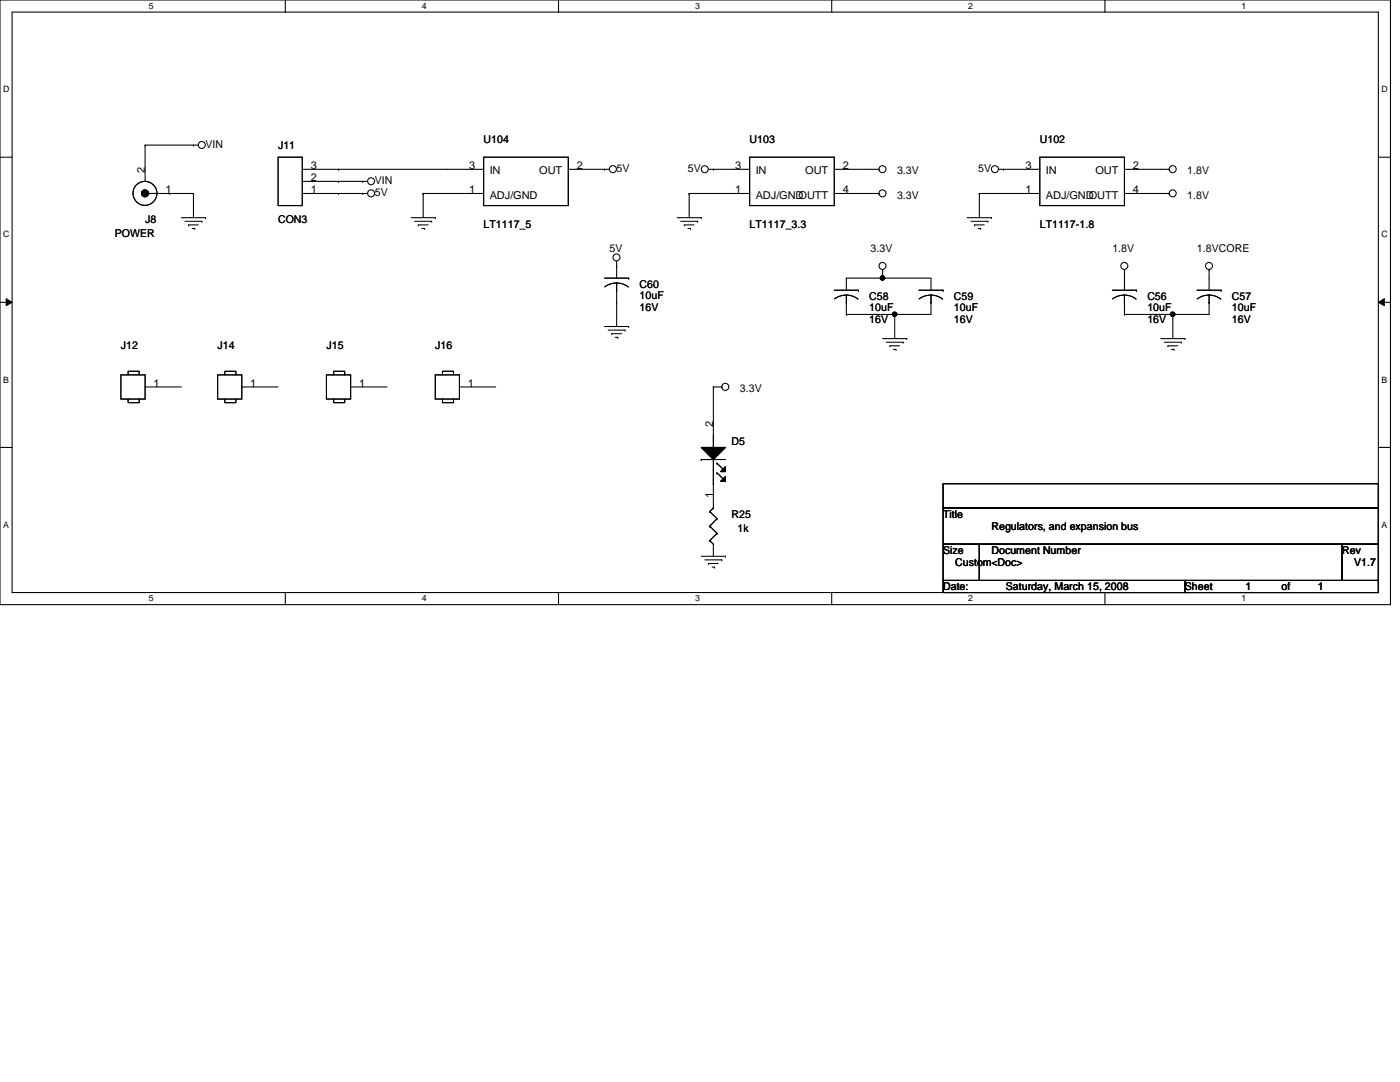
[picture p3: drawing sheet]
<svg xmlns="http://www.w3.org/2000/svg" width="279mm" height="216mm" viewBox="0 0 279 216" stroke-linecap="round" stroke-linejoin="round" font-family="sans-serif">
<path d="M0 0h277.5v120.6h-277.5zM2.4 2.4h272.7v115.8h-272.7z" fill="none" stroke="#000" stroke-width=".21"/>
<g fill="#fff">
<path d="M29.7 .3h.9v1.9h-.9z"/>
<path d="M29.7 118.5h.9v1.9h-.9z"/>
</g>
<path d="M56.9 0v2.4M56.9 118.2v2.4" fill="none" stroke="#000" stroke-width=".21"/>
<g fill="#fff">
<path d="M84.2 .3h.9v1.9h-.9z"/>
<path d="M84.2 118.5h.9v1.9h-.9z"/>
</g>
<path d="M111.5 0v2.4M111.5 118.2v2.4" fill="none" stroke="#000" stroke-width=".21"/>
<g fill="#fff">
<path d="M138.7 .3h1v1.9h-1z"/>
<path d="M138.7 118.5h1v1.9h-1z"/>
</g>
<path d="M166 0v2.4M166 118.2v2.4" fill="none" stroke="#000" stroke-width=".21"/>
<g fill="#fff">
<path d="M193.3 .3h.9v1.9h-.9z"/>
<path d="M193.3 118.5h.9v1.9h-.9z"/>
</g>
<path d="M220.5 0v2.4M220.5 118.2v2.4" fill="none" stroke="#000" stroke-width=".21"/>
<g fill="#fff">
<path d="M247.8 .3h.9v1.9h-.9z"/>
<path d="M247.8 118.5h.9v1.9h-.9z"/>
<path d="M.6 16.9h1.3v1.9h-1.3z"/>
<path d="M275.7 16.9h1.2v1.9h-1.2z"/>
<path d="M.6 45.8h1.3v2h-1.3z"/>
<path d="M275.7 45.8h1.2v2h-1.2z"/>
</g>
<path d="M0 31.4h2.4M275.1 31.4h2.4" fill="none" stroke="#000" stroke-width=".21"/>
<g fill="#fff">
<path d="M.6 74.8h1.2v1.9h-1.2z"/>
<path d="M275.7 74.8h1.2v1.9h-1.2z"/>
</g>
<path d="M0 60.3h2.4M275.1 60.3h2.4" fill="none" stroke="#000" stroke-width=".21"/>
<path d="M1.2 59.6l1.2 .7-1.2 .7zM275.1 60.3l1.2-.7v1.4z" fill="#000"/>
<path d="M1.2 59.6l1.2 .7-1.2 .7zM275.1 60.3l1.2-.7v1.4z" fill="none" stroke="#000" stroke-width=".2"/>
<g fill="#fff">
<path d="M.6 103.8h1.2v1.9h-1.2z"/>
<path d="M275.7 103.8h1.2v1.9h-1.2z"/>
</g>
<g fill="none" stroke="#000" stroke-width=".21">
<path d="M29 29h.1M29 29h10.6M29 29v7.2M29.7 38.6h.1M29.7 38.6h8.9M33.8 38.6h.1M38.6 38.6h.1M38.6 29h.1M38.6 38.6v4.8M55.5 31.4h4.8v9.6h-4.8zM60.3 38.6h13.1M60.3 33.8h36.2"/>
<path d="M60.3 36.2h13.1M67.6 33.8h.1M67.6 38.6h.1M67.6 36.2h.1M72.4 38.6h.1M72.4 36.2h.1M84.5 38.6h.1M84.5 38.6h12M84.5 38.6v4.8M96.5 31.4h16.9v9.6h-16.9zM113.4 33.8h8.2M120.6 33.8h.1"/>
<path d="M137.5 38.6h.1M137.5 38.6h12.1M137.5 38.6v4.8M141.4 33.8h8.2M142.4 33.8h.1M149.6 31.4h16.9v9.6h-16.9zM166.5 38.6h8.9M166.5 33.8h8.9M175.4 33.8h.1M175.4 38.6h.1M195.5 38.6h.1M195.5 38.6h12"/>
<path d="M195.5 38.6v4.8M199.3 33.8h8.2M200.3 33.8h.1M207.5 31.4h16.9v9.6h-16.9zM224.4 38.6h8.9M224.4 33.8h8.9M233.3 33.8h.1M233.3 38.6h.1M36.2 43.4h4.8M36.9 44.2h3.4M37.6 44.9h.1M37.6 44.9h2"/>
<path d="M38.4 45.6h.5M38.9 45.6h.1M40.3 44.2h.1M41 43.4h.1M82 43.4h4.9M82.8 44.2h3.3M83.5 44.9h.1M83.5 44.9h1.9M84.2 45.6h.5M84.7 45.6h.1M86.1 44.2h.1M86.9 43.4h.1"/>
<path d="M120.6 55.5h4.9M123.1 53.1h.1M123.1 57.9h.1M123.1 56.5l1.4 .3 .9 .5M123.1 56.5l-1.1 .1-1.3 .6M123.1 52.1v3.4M123.1 56.5v8.7M125.5 55.5h.1M135.1 43.4h4.9M135.8 44.2h3.4M136.6 44.9h.1M136.6 44.9h1.9"/>
<path d="M137.3 45.6h.5M137.8 45.6h.1M139.2 44.2h.1M140 43.4h.1M166.5 57.9h4.8M168.9 55.5h.1M168.9 58.9l1.5 .3 .8 .5M168.9 58.9l-1 .1-1.4 .6M168.9 55.5h16.9v2.4M168.9 55.5v2.4M168.9 58.9v3.8M171.3 57.9h.1"/>
<path d="M176.1 55.5h.1M176.1 53.8h.1M176.1 53.8v1.7M183.4 57.9h4.8M185.8 58.9l1.5 .3 .8 .5M185.8 58.9l-1 .1-1.4 .6M185.8 58.9v3.8h-16.9M188.2 57.9h.1M193 43.4h4.9M193.8 44.2h3.3M194.5 44.9h.1M194.5 44.9h1.9"/>
<path d="M195.2 45.6h.5M195.7 45.6h.1M197.1 44.2h.1M197.9 43.4h.1M222 57.9h4.8M224.4 53.8h.1M224.4 58.9l1.5 .3 .8 .5M224.4 58.9l-1 .1-1.4 .6M224.4 53.8v4.1M224.4 58.9v3.8M226.8 57.9h.1M238.9 57.9h4.8"/>
<path d="M241.3 53.8h.1M241.3 58.9l1.5 .3 .8 .5M241.3 58.9l-1 .1-1.4 .6M241.3 58.9v3.8h-16.9M241.3 53.8v4.1M243.7 57.9h.1M24.1 74.8h4.9v4.8h-4.9zM25.6 74.8v-.7h2.2v.7M25.6 79.6v.7h2.2v-.7M29 77.2h7.2M43.4 74.8h4.9v4.8h-4.9zM44.9 74.8v-.7h2.2v.7"/>
<path d="M44.9 79.6v.7h2.2v-.7M48.3 77.2h7.2M65.2 74.8h4.8v4.8h-4.8zM66.6 74.8v-.7h2.2v.7M66.6 79.6v.7h2.2v-.7M70 77.2h7.2M86.9 74.8h4.8v4.8h-4.8zM88.3 74.8v-.7h2.2v.7M88.3 79.6v.7h2.2v-.7M91.7 77.2h7.2M120.6 65.2h4.9M121.4 65.9h3.4"/>
<path d="M122.1 66.6h.1M122.1 66.6h1.9M122.8 67.3h.5M123.1 60.3h.1M123.3 67.3h.1M124.8 65.9h.1M125.5 65.2h.1M142.4 77.2h.1M142.4 77.2v12.1M142.4 77.2h1.7M144.1 77.2h.1M168.9 62.7h.1"/>
<path d="M168.9 60.3h.1M176.1 67.6h4.9M176.9 68.3h3.4M177.6 69h.1M177.6 69h1.9M178.3 69.7h.5M178.6 62.7h.1M178.6 62.7v4.9M178.8 69.7h.1M180.3 68.3h.1M181 67.6h.1M185.8 60.3h.1"/>
<path d="M224.4 62.7h.1M224.4 60.3h.1M231.6 67.6h4.9M232.4 68.3h3.4M233.1 69h.1M233.1 69h1.9M233.8 69.7h.5M234.1 62.7h.1M234.1 62.7v4.9M234.3 69.7h.1M235.8 68.3h.1M236.5 67.6h.1"/>
<path d="M241.3 60.3h.1M0 89.3h2.4M140 89.3h4.8l-2.4 2.4zM140 91.7h.1M140 91.7h4.8M142.4 89.3h.1M142.4 96.5h.1M142.4 91.7v9.6M143.1 92.4h.1M143.1 94.4h.1M143.1 92.4l1.2 1.2M143.1 94.4l1.2 1.1"/>
<path d="M143.8 96.1l1-1v1zM144.8 93.1v1h-1zM188.2 96.5h86.9v4.8h-86.9zM275.1 89.3h2.4M140 111h4.8M140.7 111.7h3.4M141.4 112.4h.1M141.4 112.4h1.9M141.6 107.9h.1M141.6 105h.1M141.6 102.1h.1M141.6 107.9l.8 .7v2.4"/>
<path d="M141.6 105l1.5 1.4M141.6 102.1l1.5 1.4M142.1 113.2h.5M142.4 101.3h.1M142.4 101.3l-.8 .8M142.6 113.2h.1M143.1 106.4h.1M143.1 103.5h.1M143.1 106.4l-1.5 1.5M143.1 103.5l-1.5 1.5M144.1 111.7h.1M144.8 111h.1"/>
<path d="M188.2 101.3h86.9v7.3h-86.9zM188.2 108.6h7.3v7.2h-7.3zM188.2 115.8h48.3v2.4h-48.3zM195.5 108.6h72.3v7.2h-72.3zM236.5 115.8h38.6v2.4h-38.6zM267.8 108.6h7.3v7.2h-7.3z"/>
<circle cx="28.9" cy="38.6" r="2.39"/>
<circle cx="28.9" cy="38.6" r=".7"/>
<circle cx="40.3" cy="28.9" r=".7"/>
<circle cx="74.1" cy="38.6" r=".7"/>
<circle cx="74.1" cy="36.2" r=".7"/>
<circle cx="122.3" cy="33.8" r=".7"/>
<circle cx="140.7" cy="33.8" r=".7"/>
<circle cx="176.1" cy="38.6" r=".7"/>
<circle cx="176.1" cy="33.8" r=".7"/>
<circle cx="198.6" cy="33.8" r=".7"/>
<circle cx="234" cy="33.8" r=".7"/>
<circle cx="234" cy="38.6" r=".7"/>
<circle cx="123" cy="51.4" r=".7"/>
<circle cx="176.1" cy="55.5" r=".45"/>
<circle cx="176.1" cy="53.1" r=".7"/>
<circle cx="224.4" cy="53.1" r=".7"/>
<circle cx="241.3" cy="53.1" r=".7"/>
<circle cx="144.8" cy="77.2" r=".7"/>
<circle cx="178.5" cy="62.7" r=".45"/>
<circle cx="234" cy="62.7" r=".45"/>
</g>
<g fill="#000">
<path d="M140 89.3h4.8l-2.4 2.4zM144.8 93.1v1h-1zM143.8 96.1l1-1v1z"/>
<circle cx="28.9" cy="38.6" r=".7"/>
<circle cx="176.1" cy="55.5" r=".45"/>
<circle cx="178.5" cy="62.7" r=".45"/>
<circle cx="234" cy="62.7" r=".45"/>
</g>
<g font-size="2.2">
<text x="41" y="29.5">VIN</text>
<text x="55.5" y="29.8">J11</text>
<text x="96.5" y="28.5">U104</text>
<text x="149.6" y="28.5">U103</text>
<text x="207.5" y="28.5">U102</text>
<text x="28.9" y="34.5" transform="rotate(-90 28.9 34.5)">2</text>
<text x="62" y="33.7">3</text>
<text x="93.6" y="33.7">3</text>
<text x="97.7" y="34.8">IN</text>
<text x="107.6" y="34.8">OUT</text>
<text x="115.1" y="33.7">2</text>
<text x="123.1" y="34.3">5V</text>
<text x="137.3" y="34.3">5V</text>
<text x="146.7" y="33.7">3</text>
<text x="150.8" y="34.8">IN</text>
<text x="160.7" y="34.8">OUT</text>
<text x="168.2" y="33.7">2</text>
<text x="179" y="34.8">3.3V</text>
<text x="195.2" y="34.3">5V</text>
<text x="204.6" y="33.7">3</text>
<text x="208.7" y="34.8">IN</text>
<text x="218.6" y="34.8">OUT</text>
<text x="226.1" y="33.7">2</text>
<text x="236.9" y="34.8">1.8V</text>
<text x="33.1" y="38.6">1</text>
<text x="62" y="38.6">1</text>
<text x="62" y="36.2">2</text>
<text x="74.8" y="39.2">5V</text>
<text x="74.8" y="36.7">VIN</text>
<text x="93.6" y="38.6">1</text>
<text x="97.7" y="39.6">ADJ/GND</text>
<text x="146.7" y="38.6">1</text>
<text x="150.8" y="39.6">ADJ/GND</text>
<text x="159.4" y="39.6">OUTT</text>
<text x="168.2" y="38.6">4</text>
<text x="179" y="39.6">3.3V</text>
<text x="204.6" y="38.6">1</text>
<text x="208.7" y="39.6">ADJ/GND</text>
<text x="217.3" y="39.6">OUTT</text>
<text x="226.1" y="38.6">4</text>
<text x="236.9" y="39.6">1.8V</text>
<text x="22.9" y="47.4">POWER</text>
<text x="29" y="44.4">J8</text>
<text x="55.5" y="44.4">CON3</text>
<text x="96.5" y="45.4">LT1117_5</text>
<text x="149.6" y="45.4">LT1117_3.3</text>
<text x="207.5" y="45.4">LT1117-1.8</text>
<text x="121.6" y="50.2">5V</text>
<text x="173.7" y="50.2">3.3V</text>
<text x="222" y="50.2">1.8V</text>
<text x="238.9" y="50.2">1.8VCORE</text>
<text x="127.6" y="57.5">C60</text>
<text x="127.6" y="59.6">10uF</text>
<text x="173.5" y="59.9">C58</text>
<text x="190.4" y="59.9">C59</text>
<text x="229" y="59.9">C56</text>
<text x="245.9" y="59.9">C57</text>
<text x="127.6" y="62.1">16V</text>
<text x="173.5" y="62.1">10uF</text>
<text x="173.5" y="64.5">16V</text>
<text x="190.4" y="62.1">10uF</text>
<text x="190.4" y="64.5">16V</text>
<text x="229" y="62.1">10uF</text>
<text x="229" y="64.5">16V</text>
<text x="245.9" y="62.1">10uF</text>
<text x="245.9" y="64.5">16V</text>
<text x="24.1" y="69.6">J12</text>
<text x="43.4" y="69.6">J14</text>
<text x="65.2" y="69.6">J15</text>
<text x="86.9" y="69.6">J16</text>
<text x="30.6" y="77.2">1</text>
<text x="50" y="77.2">1</text>
<text x="71.7" y="77.2">1</text>
<text x="93.4" y="77.2">1</text>
<text x="147.7" y="78.2">3.3V</text>
<text x="142.3" y="85.2" transform="rotate(-90 142.3 85.2)">2</text>
<text x="146" y="88.9">D5</text>
<text x="142.3" y="99.4" transform="rotate(-90 142.3 99.4)">1</text>
<text x="146" y="103.3">R25</text>
<text x="147.2" y="106.2">1k</text>
<text x="188.2" y="103.3">Title</text>
<text x="197.9" y="105.7">Regulators, and expansion bus</text>
<text x="188.2" y="110.6">Size</text>
<text x="190.6" y="113">Custom&lt;Doc&gt;</text>
<text x="197.9" y="110.6">Document Number</text>
<text x="267.8" y="110.6">Rev</text>
<text x="270.3" y="113">V1.7</text>
<text x="188.2" y="117.8">Date:</text>
<text x="200.7" y="117.8">Saturday, March 15, 2008</text>
<text x="236.5" y="117.8">Sheet</text>
<text x="248.5" y="117.8">1</text>
<text x="255.8" y="117.8">of</text>
<text x="263" y="117.8">1</text>
</g>
<g font-size="1.7">
<text x="29.7" y="1.8">5</text>
<text x="84.2" y="1.8">4</text>
<text x="138.7" y="1.8">3</text>
<text x="193.3" y="1.8">2</text>
<text x="247.8" y="1.8">1</text>
<text x=".6" y="18.4">D</text>
<text x="275.7" y="18.4">D</text>
<text x=".6" y="47.4">C</text>
<text x="275.7" y="47.4">C</text>
<text x=".6" y="76.3">B</text>
<text x="275.7" y="76.3">B</text>
<text x=".6" y="105.3">A</text>
<text x="275.7" y="105.3">A</text>
<text x="29.7" y="120">5</text>
<text x="84.2" y="120">4</text>
<text x="138.7" y="120">3</text>
<text x="193.3" y="120">2</text>
<text x="247.8" y="120">1</text>
</g>
</svg>
